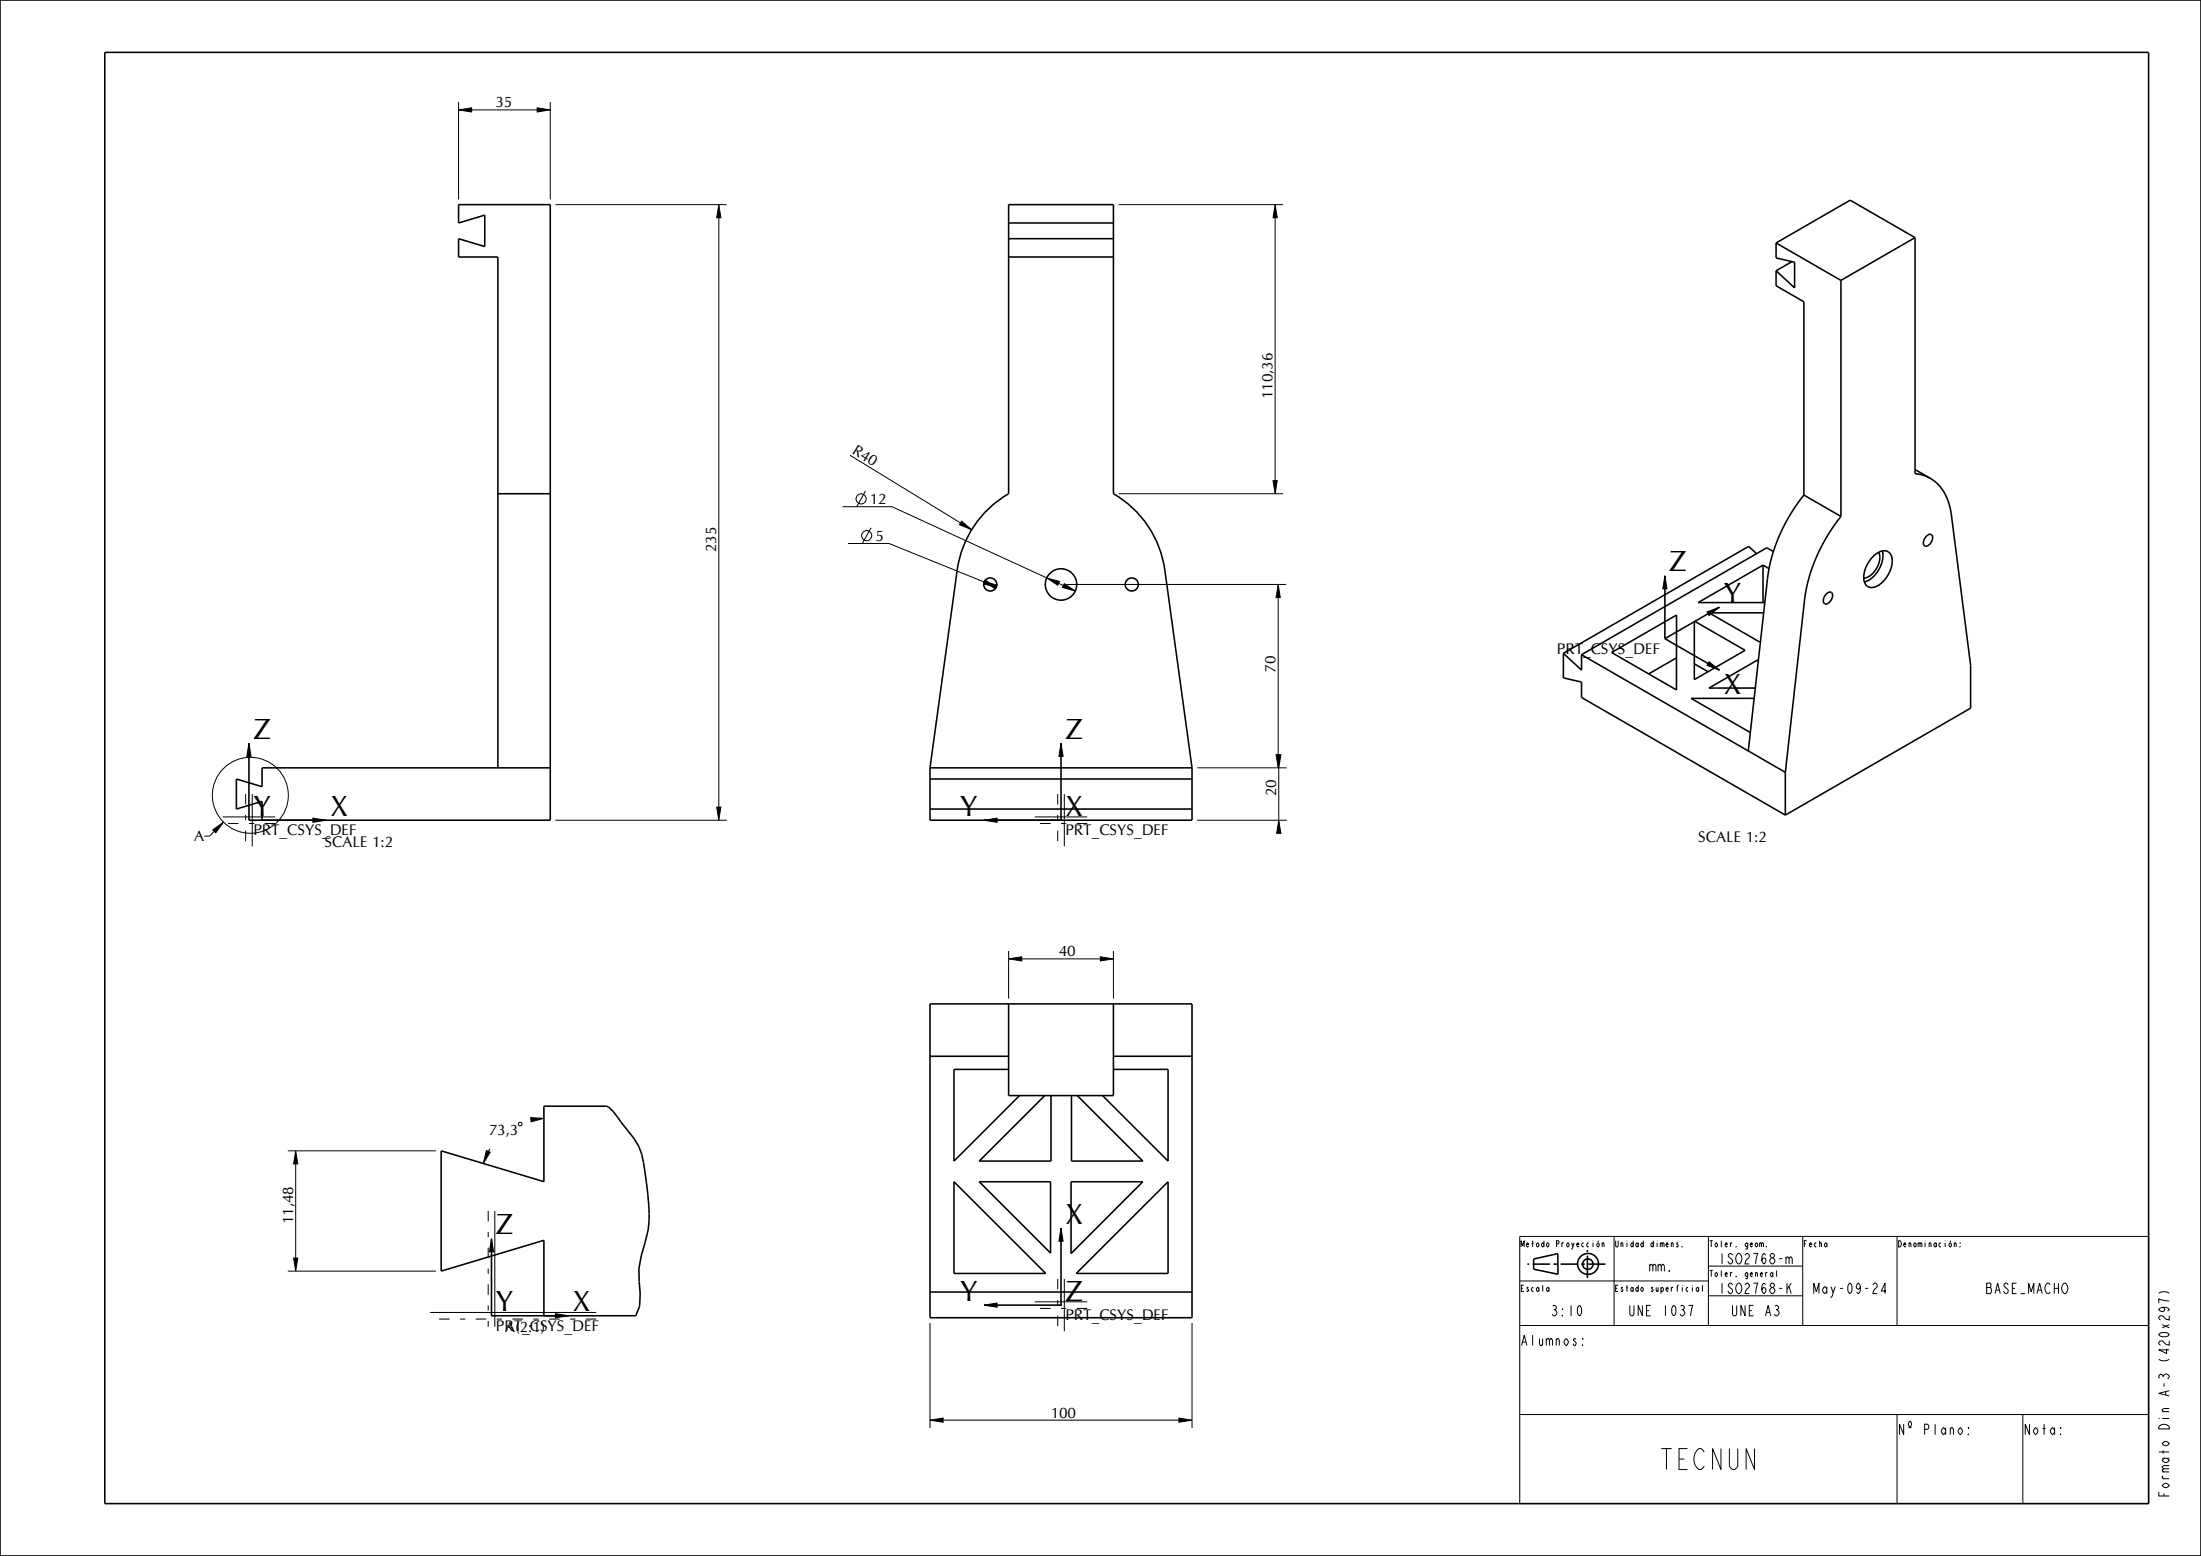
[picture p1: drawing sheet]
<svg xmlns="http://www.w3.org/2000/svg" width="420mm" height="297mm" viewBox="0 0 420 297" stroke-linecap="round" stroke-linejoin="round" font-family="sans-serif">
<g fill="none" stroke="#000" stroke-width=".19">
<path d="M87.5 19.5v18.6M105 19.5v18.6M87.5 21l2.5-.4v.8zM90 21h12.5M102.5 20.6l2.5 .4-2.5 .4zM106 39.1h32.7M137.2 39.1l.4 2.5h-.8zM213.5 39.1h31.3M243.3 39.1l.4 2.5h-.8zM137.2 41.6v112.5M243.3 41.6v50.1M160.8 96.7h9.4l29.5 13.6"/>
<path d="M162.2 86.9l21.1 12.9M165.2 93.7l-1.7 3M183.5 99.5l1.9 1.6-2.3-1zM213.5 94.2h31.3M242.9 91.7h.8l-.4 2.5zM161.8 103.7h7.9l18.1 7.4M166.2 100.7l-1.7 3M187.8 111.1l2.5 .6-.3 .7zM188 110.7l2.1 1.3-2.4-.5zM199.7 110.3l2.5 .7-.4 .7zM202 111.4l.9 .4M203.1 111.4l2.1 1.4-2.4-.7z"/>
<path d="M203.5 111.6h41.9M243.9 111.6l.4 2.5h-.8zM243.9 114.1v30M317.7 109.9l.4 2.5h-.8zM325.7 116.8l2.4-.9-2 1.6zM326.1 126.3l2 1.6-2.4-.9zM40.6 158.4l2-1.5-1.4 2.1zM40.9 158.7l-.9 .9h-1M47.5 141.9l.4 2.5h-.8zM59.7 156.2l2.5 .4-2.5 .4zM106 156.6h32.7M136.8 154.1h.8l-.4 2.5z"/>
<path d="M187.8 156.6l2.5-.4v.8zM202.5 141.9l.4 2.5h-.8zM228.5 156.6h17M228.5 146.6h17M243.5 144.1h.8l-.4 2.5zM243.6 144.1h.8l-.4 2.5zM244 156.6l.4 2.5h-.8zM244 146.6v10M192.5 183l2.5-.4v.8zM192.5 181.5v9.1M195 183h15M210 182.6l2.5 .4-2.5 .4z"/>
<path d="M212.5 181.5v9.1M54.9 219.7h28.3M56.4 219.7l.4 2.5h-.8zM92.8 219.6l.8 .3-1.4 2.2zM93.5 219.3l-.3 .5M98.9 214.4l.2-.2h.3l.2 .2v.3l-.2 .2h-.3l-.2-.2zM101.3 213.3l2.5 .2-2.5 .6zM56.4 222.2v17.9M93.8 236.4l.4 2.5h-.8zM202.5 234.4l.4 2.5h-.8zM290 236h120v51h-120zM308 236v17"/>
<path d="M326 236v17M344 236v17M362 236v17M54.9 242.6h28.3M56 240.1h.8l-.4 2.5zM106 250.7l2.5 .4-2.5 .4zM177.5 252.5v20.1M187.8 249.1l2.5-.4v.8zM227.5 252.5v20.1M290 253h120M290 244.5h36M326 247.3h18"/>
<path d="M326 241.7h18M411.9 246.8a1.78 1.78 0 0 1 2 0M177.5 271.1l2.5-.4v.8zM180 271.1h45M225 270.7l2.5 .4-2.5 .4zM290 270h120M362 270v17M386 270v17"/>
<circle cx="164.3" cy="95.2" r=".98"/>
<circle cx="165.4" cy="102.2" r=".98"/>
<circle cx="47.8" cy="151.8" r="7.2"/>
</g>
<g fill="none" stroke="#000" stroke-width=".3">
<path d="M0 0h420v297h-420zM20 10h390v277h-390zM192.5 49.1h20M192.5 45.6h20M192.5 42.6h20M338.9 46.4v2.8l3.6 .8v4.9l-3.6-3.2M338.9 51.7v2.8l5.3 3.1v36.9M338.9 46.4l12.4 7.1M341.9 49.9l-3 1.8M351.3 53.5v45.1M365.4 45.4v45l1.6 .3 1.4 .6M365.4 45.4l-12.3-7.2-14.2 8.2"/>
<path d="M365.4 45.4l-14.1 8.1M95 94.2h10M344.2 94.5a32.2 32.2 0 0 0-6.9 15.9l-3.7 32.9M344.2 94.5l7.1 4.1M351.3 98.6a32.2 32.2 0 0 0-7 15.9l-3.6 32.9M365.4 89.6l3 1.7M368.4 91.3a9 9 0 0 1 4 7l3.6 28.7v8.2l-35.3 20.4M317.7 109.9v12M323.3 118.5l9.7 5.6-9.7 5.6zM328.1 115.9l-10.4 6M335.2 105.7l-1.5-1.4-35.4 20.4M336.4 107.9l-12.4 7.1h12.8"/>
<path d="M336.4 107.9l1.2 .6M336.4 107.9v7.1M336.5 117h-10.4l9.7 5.5 .1-.1M338.4 105.3l-1.3-.7-35.3 20.4M348.5 113.4l.3-.3a.56 .56 0 0 1 .7 0 .56 .56 0 0 1 .2 .6 1.41 1.41 0 0 1-1.4 1.6 .96 .96 0 0 1-.1-1.5zM357.4 106.2a2.37 2.37 0 0 1 3.1-.8l.1 .2a3.3 3.3 0 0 1 0 3.5 4.8 4.8 0 0 1-3.5 3 1.83 1.83 0 0 1-1.4-2.3 6.3 6.3 0 0 1 1.7-3.6zM358.5 105.4a4.1 4.1 0 0 1-2.7 4.9l-.2 .1M359.2 105.2a4.6 4.6 0 0 1-1.2 4.2l-1 1.1-1.2 .6M367.6 102.4l.3-.3a.56 .56 0 0 1 .7 0 .56 .56 0 0 1 .2 .6 1.41 1.41 0 0 1-1.4 1.5 .96 .96 0 0 1-.1-1.5zM298.3 124.7v4.7l3.5 .8v2.9l38.9 22.5M298.3 124.7l3.5 3.2v-2.9M301.8 125l38.9 22.4"/>
<path d="M307.5 124.5l12.4-7.1v14.3zM317.7 121.9l10.4 6M319.9 125.6l-5.3 3M323.3 126.7l2.6 1.5M334.7 133.3h-12l11.3 6.5M335.6 125.9l-9.5 5.4h8.8M47.5 156.6h.1M47.5 141.9v14.7M95 146.6v-97.5h-7.5v-3.5l5 1.5v-6l-5 1.5v-3.5h17.5v117.5h-57.5M105 146.6h-55v3.6l-4.9-1.5v5.7l4.9-1.4v3.6M177.5 146.6l5.2-37.8a20 20 0 0 1 9.8-14.6v-55.1h20v55.1a20 20 0 0 1 9.8 14.6l5.2 37.8M177.5 146.6v10h50v-10"/>
<path d="M177.5 146.6h50M177.5 154.4h50M177.5 148.7h50M202.5 156.6h.1M202.5 141.9v14.7M340.7 147.4v8.2M177.5 191.6h50v59.9h-50zM192.5 191.6v17.5h20v-17.5M177.5 201.6h15M192.5 204.1h-10.5v17.5l12.6-12.5M199.4 209.1l-12.5 12.5h13.6v-12.5M204.5 209.1v12.5h13.6l-12.5-12.5"/>
<path d="M212.5 204.1h10.4v17.5l-12.5-12.5M212.5 201.6h15M93.8 236.4v14.7M182 225.6l17.5 17.5h-17.5zM186.9 225.6h13.6v13.6zM202.5 234.4v14.7M204.4 225.6h13.7l-13.7 13.7zM302.9 238.6v.4M302.9 239.7v4.2M93.8 251.1h.1M93.8 251.1h27.5l.7-1.7 .2-2.4-.3-4.8 .5-2.5 .7-2.4a25.5 25.5 0 0 0 .2-11.6 25.1 25.1 0 0 0-1.4-6.8l-1-1.6-2.4-3.1a8 8 0 0 0-2.7-3.1h-12v14.4l-19.6-5.8v22.9l19.6-5.9v14.4M177.5 246.6h50"/>
<path d="M187.8 249.1h14.7M202.5 249.1h.1M205.4 243.1l17.5-17.5v17.5zM291.8 241.3h-.3M292.7 240.3l4.6-1v3.9l-4.6-.9zM295.7 241.3h-3.2M297.1 241.3h-.7M301.1 241.3h-3.3M302.4 241.3h-.7M306.4 241.3h-3.3"/>
<circle cx="189" cy="111.6" r="1.25"/>
<circle cx="202.5" cy="111.6" r="3"/>
<circle cx="216" cy="111.6" r="1.25"/>
<circle cx="303" cy="241.3" r="1"/>
<circle cx="303" cy="241.2" r="2"/>
</g>
<g fill="#000">
<path d="M87.5 21l2.5-.4v.8zM102.5 20.6l2.5 .4-2.5 .4zM137.2 39.1l.4 2.5h-.8zM243.3 39.1l.4 2.5h-.8zM242.9 91.7h.8l-.4 2.5zM183.5 99.5l1.9 1.6-2.3-1zM187.8 111.1l2.5 .6-.3 .7zM188 110.7l2.1 1.3-2.4-.5zM199.7 110.3l2.5 .7-.4 .7zM203.1 111.4l2.1 1.4-2.4-.7zM243.9 111.6l.4 2.5h-.8zM317.7 109.9l.4 2.5h-.8z"/>
<path d="M325.7 116.8l2.4-.9-2 1.6zM326.1 126.3l2 1.6-2.4-.9zM40.6 158.4l2-1.5-1.4 2.1zM47.5 141.9l.4 2.5h-.8zM59.7 156.2l2.5 .4-2.5 .4zM136.8 154.1h.8l-.4 2.5zM187.8 156.6l2.5-.4v.8zM202.5 141.9l.4 2.5h-.8zM243.5 144.1h.8l-.4 2.5zM243.6 144.1h.8l-.4 2.5zM244 156.6l.4 2.5h-.8zM192.5 183l2.5-.4v.8z"/>
<path d="M210 182.6l2.5 .4-2.5 .4zM56.4 219.7l.4 2.5h-.8zM101.3 213.3l2.5 .2-2.5 .6zM92.8 219.6l.8 .3-1.4 2.2zM93.8 236.4l.4 2.5h-.8zM202.5 234.4l.4 2.5h-.8zM56 240.1h.8l-.4 2.5zM106 250.7l2.5 .4-2.5 .4zM187.8 249.1l2.5-.4v.8zM177.5 271.1l2.5-.4v.8zM225 270.7l2.5 .4-2.5 .4z"/>
</g>
<!-- layer: PRT_DEF_DTM_PLN -->
<path d="M46.9 151.6v10M52.5 157.2h-10M201.8 151.6v10M207.5 157.2h-10M93.2 231.1v22.1M113.8 251.8h-31.7M201.8 244.1v10M207.5 249.7h-10" fill="none" stroke="#000" stroke-width=".19" stroke-dasharray="2 2 1 2" stroke-linecap="butt"/>
<path d="M42.5 155.9h10M48.1 151.6v10M197.5 155.9h10M203.1 151.6v10M94.4 231.1v22.1M82.1 250.5h31.7M197.5 248.5h10M203.1 244.1v10" fill="none" stroke="#000" stroke-width=".19"/>
<g font-size="5.6">
<text x="318.5" y="109.1">Z</text>
<text x="328.9" y="115.1">Y</text>
<text x="328.9" y="132.5">X</text>
<text x="48.3" y="141">Z</text>
<text x="203.3" y="141">Z</text>
<text x="48.3" y="155.7">Y</text>
<text x="63" y="155.7">X</text>
<text x="183.2" y="155.7">Y</text>
<text x="203.3" y="155.7">X</text>
<text x="203.3" y="233.6">X</text>
<text x="94.6" y="235.6">Z</text>
<text x="94.6" y="250.3">Y</text>
<text x="109.3" y="250.3">X</text>
<text x="183.2" y="248.3">Y</text>
<text x="203.3" y="248.3">Z</text>
</g>
<text font-size="5.2" x="316.6" y="280.5">TECNUN</text>
<g font-size="2.9">
<text x="94.6" y="20.5">35</text>
<text x="242.8" y="76.2" transform="rotate(-90 242.8 76.2)">110,36</text>
<text x="162.5" y="86.5" transform="rotate(31 162.5 86.5)">R40</text>
<text x="166" y="96.2">12</text>
<text x="136.7" y="105.4" transform="rotate(-90 136.7 105.4)">235</text>
<text x="167" y="103.2">5</text>
<text x="297.1" y="124.7">PRT_CSYS_DEF</text>
<text x="243.4" y="128.4" transform="rotate(-90 243.4 128.4)">70</text>
<text x="243.5" y="151.9" transform="rotate(-90 243.5 151.9)">20</text>
<text x="37" y="160.6">A</text>
<text x="48.3" y="159.4">PRT_CSYS_DEF</text>
<text x="61.9" y="161.7">SCALE 1:2</text>
<text x="203.3" y="159.4">PRT_CSYS_DEF</text>
<text x="324.1" y="160.7">SCALE 1:2</text>
<text x="202" y="182.5">40</text>
<text x="93.3" y="216.7">73,3</text>
<text x="55.9" y="233.7" transform="rotate(-90 55.9 233.7)">11,48</text>
<text x="203.3" y="252">PRT_CSYS_DEF</text>
<text x="94.6" y="254">PRT_CSYS_DEF</text>
<text x="96.4" y="254.2">A(2:1)</text>
<text x="200.5" y="270.6">100</text>
</g>
<g font-size="2.6">
<text x="314.7" y="242.7">mm.</text>
<text x="328" y="241.3">ISO2768-m</text>
<text x="295.9" y="251.2">3:10</text>
<text x="310.8" y="251.2">UNE 1037</text>
<text x="328" y="246.9">ISO2768-K</text>
<text x="330.3" y="251.2">UNE A3</text>
<text x="346" y="246.9">May-09-24</text>
<text x="379" y="246.9">BASE_MACHO</text>
<text x="290.1" y="256.8">Alumnos:</text>
<text x="362.1" y="273.8">Nº Plano:</text>
<text x="386.1" y="273.8">Nota:</text>
<text x="413.9" y="285.9" transform="rotate(-90 413.9 285.9)">Formato Din A-3 (420x297)</text>
</g>
<g font-size="1.6">
<text x="290.1" y="238">Metodo Proyección</text>
<text x="308.1" y="238">Unidad dimens.</text>
<text x="326.1" y="238">Toler. geom.</text>
<text x="344.1" y="238">Fecha</text>
<text x="362.1" y="238">Denominación:</text>
<text x="326.1" y="243.7">Toler. general</text>
<text x="290.1" y="246.5">Escala</text>
<text x="308.1" y="246.5">Estado superficial</text>
</g>
</svg>
